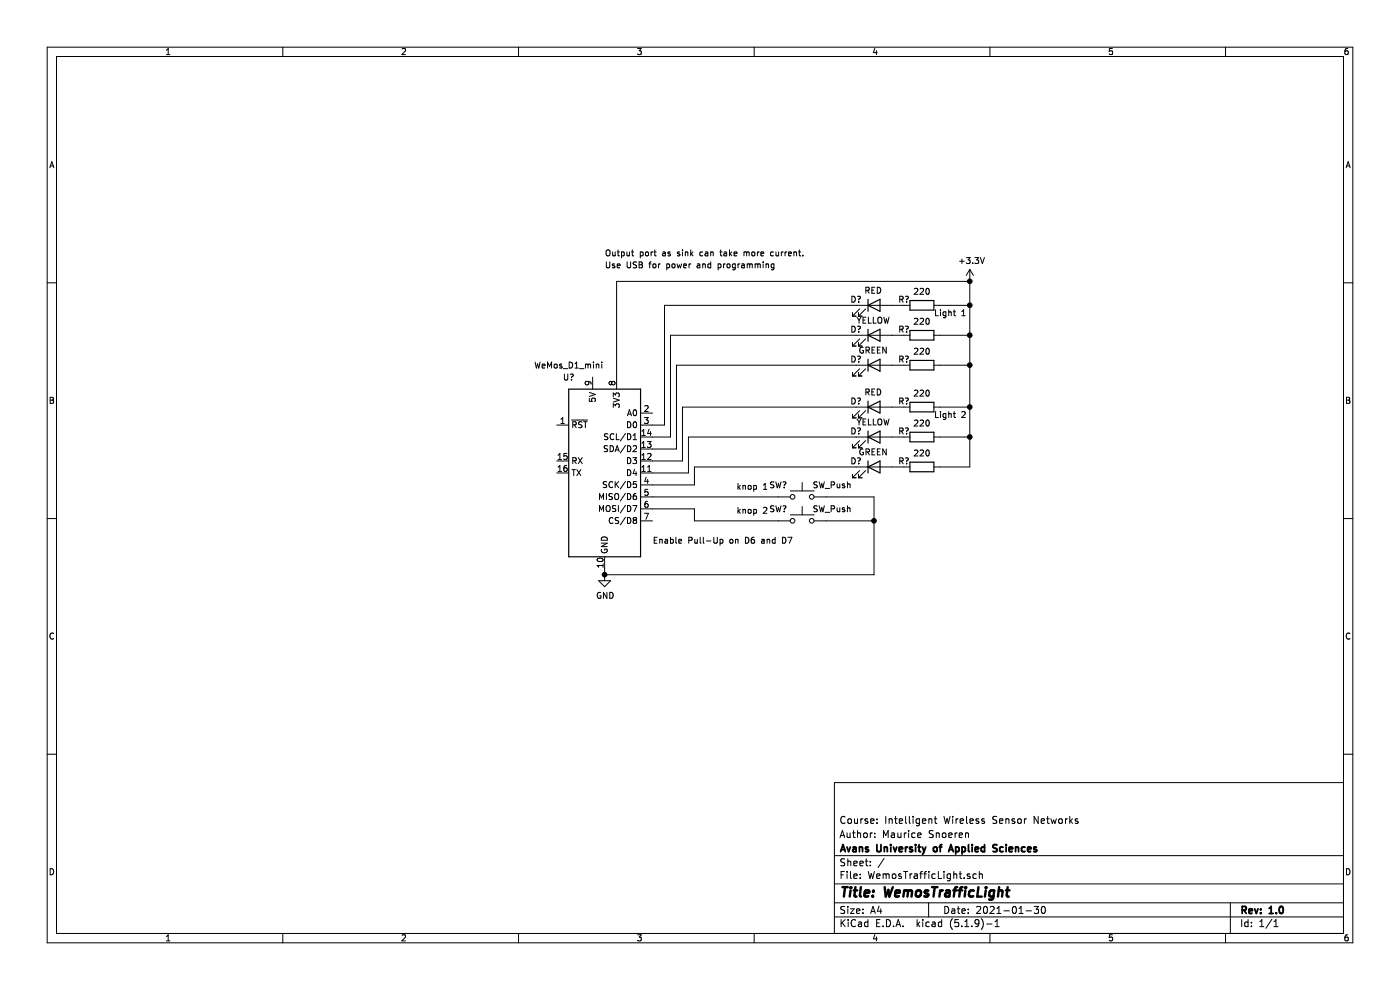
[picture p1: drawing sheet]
EESchema Schematic File Version 4
EELAYER 30 0
EELAYER END
$Descr A4 11693 8268
encoding utf-8
Sheet 1 1
Title "WemosTrafficLight"
Date "2021-01-30"
Rev "1.0"
Comp "Avans University of Applied Sciences"
Comment1 "Author: Maurice Snoeren"
Comment2 "Course: Intelligent Wireless Sensor Networks"
Comment3 ""
Comment4 ""
$EndDescr
$Comp
L MCU_Module:WeMos_D1_mini U?
U 1 1
P 5050 3950
F 0 "U?" H 4750 4750 50  0000 C CNN
F 1 "WeMos_D1_mini" H 4750 4850 50  0000 C CNN
F 2 "Module:WEMOS_D1_mini_light" H 5050 2800 50  0001 C CNN
F 3 "https://wiki.wemos.cc/products:d1:d1_mini#documentation" H 3200 2800 50  0001 C CNN
	1    5050 3950
	1    0    0    -1  
$EndComp
Text Notes 5050 2250 0    50   ~ 0
Use USB for power and programming
$Comp
L Device:LED D?
U 1 1
P 7300 2550
F 0 "D?" H 7150 2600 50  0000 C CNN
F 1 "RED" H 7293 2675 50  0000 C CNN
F 2 "" H 7300 2550 50  0001 C CNN
F 3 "~" H 7300 2550 50  0001 C CNN
	1    7300 2550
	1    0    0    -1  
$EndComp
$Comp
L Device:LED D?
U 1 1
P 7300 2800
F 0 "D?" H 7150 2850 50  0000 C CNN
F 1 "YELLOW" H 7293 2925 50  0000 C CNN
F 2 "" H 7300 2800 50  0001 C CNN
F 3 "~" H 7300 2800 50  0001 C CNN
	1    7300 2800
	1    0    0    -1  
$EndComp
$Comp
L Device:LED D?
U 1 1
P 7300 3050
F 0 "D?" H 7150 3100 50  0000 C CNN
F 1 "GREEN" H 7293 3175 50  0000 C CNN
F 2 "" H 7300 3050 50  0001 C CNN
F 3 "~" H 7300 3050 50  0001 C CNN
	1    7300 3050
	1    0    0    -1  
$EndComp
$Comp
L Device:R R?
U 1 1
P 7700 2550
F 0 "R?" V 7650 2400 50  0000 C CNN
F 1 "220" V 7584 2550 50  0000 C CNN
F 2 "" V 7630 2550 50  0001 C CNN
F 3 "~" H 7700 2550 50  0001 C CNN
	1    7700 2550
	0    1    1    0   
$EndComp
$Comp
L Device:R R?
U 1 1
P 7700 2800
F 0 "R?" V 7650 2650 50  0000 C CNN
F 1 "220" V 7584 2800 50  0000 C CNN
F 2 "" V 7630 2800 50  0001 C CNN
F 3 "~" H 7700 2800 50  0001 C CNN
	1    7700 2800
	0    1    1    0   
$EndComp
$Comp
L Device:R R?
U 1 1
P 7700 3050
F 0 "R?" V 7650 2900 50  0000 C CNN
F 1 "220" V 7584 3050 50  0000 C CNN
F 2 "" V 7630 3050 50  0001 C CNN
F 3 "~" H 7700 3050 50  0001 C CNN
	1    7700 3050
	0    1    1    0   
$EndComp
Wire Wire Line
	7450 2550 7550 2550
Wire Wire Line
	7550 2800 7450 2800
Wire Wire Line
	7450 3050 7550 3050
Wire Wire Line
	8100 3050 7850 3050
Wire Wire Line
	7850 2800 8100 2800
Connection ~ 8100 2800
Wire Wire Line
	8100 2800 8100 3050
Wire Wire Line
	7850 2550 8100 2550
Wire Wire Line
	8100 2550 8100 2800
Text Notes 5050 2150 0    50   ~ 0
Output port as sink can take more current.
$Comp
L power:+3.3V #PWR?
U 1 1
P 8100 2350
F 0 "#PWR?" H 8100 2200 50  0001 C CNN
F 1 "+3.3V" H 8115 2523 50  0000 C CNN
F 2 "" H 8100 2350 50  0001 C CNN
F 3 "" H 8100 2350 50  0001 C CNN
	1    8100 2350
	1    0    0    -1  
$EndComp
$Comp
L power:GND #PWR?
U 1 1
P 5050 4800
F 0 "#PWR?" H 5050 4550 50  0001 C CNN
F 1 "GND" H 5055 4627 50  0000 C CNN
F 2 "" H 5050 4800 50  0001 C CNN
F 3 "" H 5050 4800 50  0001 C CNN
	1    5050 4800
	1    0    0    -1  
$EndComp
Wire Wire Line
	5050 4800 5050 4750
$Comp
L Switch:SW_Push SW?
U 1 1
P 6700 4350
F 0 "SW?" H 6500 4450 50  0000 C CNN
F 1 "SW_Push" H 6950 4450 50  0000 C CNN
F 2 "" H 6700 4550 50  0001 C CNN
F 3 "~" H 6700 4550 50  0001 C CNN
	1    6700 4350
	1    0    0    -1  
$EndComp
Connection ~ 5050 4800
Text Notes 5450 4550 0    50   ~ 0
Enable Pull-Up on D6 and D7
$Comp
L Device:LED D?
U 1 1
P 7300 3400
F 0 "D?" H 7150 3450 50  0000 C CNN
F 1 "RED" H 7293 3525 50  0000 C CNN
F 2 "" H 7300 3400 50  0001 C CNN
F 3 "~" H 7300 3400 50  0001 C CNN
	1    7300 3400
	1    0    0    -1  
$EndComp
$Comp
L Device:LED D?
U 1 1
P 7300 3650
F 0 "D?" H 7150 3700 50  0000 C CNN
F 1 "YELLOW" H 7293 3775 50  0000 C CNN
F 2 "" H 7300 3650 50  0001 C CNN
F 3 "~" H 7300 3650 50  0001 C CNN
	1    7300 3650
	1    0    0    -1  
$EndComp
$Comp
L Device:LED D?
U 1 1
P 7300 3900
F 0 "D?" H 7150 3950 50  0000 C CNN
F 1 "GREEN" H 7293 4025 50  0000 C CNN
F 2 "" H 7300 3900 50  0001 C CNN
F 3 "~" H 7300 3900 50  0001 C CNN
	1    7300 3900
	1    0    0    -1  
$EndComp
$Comp
L Device:R R?
U 1 1
P 7700 3400
F 0 "R?" V 7650 3250 50  0000 C CNN
F 1 "220" V 7584 3400 50  0000 C CNN
F 2 "" V 7630 3400 50  0001 C CNN
F 3 "~" H 7700 3400 50  0001 C CNN
	1    7700 3400
	0    1    1    0   
$EndComp
$Comp
L Device:R R?
U 1 1
P 7700 3650
F 0 "R?" V 7650 3500 50  0000 C CNN
F 1 "220" V 7584 3650 50  0000 C CNN
F 2 "" V 7630 3650 50  0001 C CNN
F 3 "~" H 7700 3650 50  0001 C CNN
	1    7700 3650
	0    1    1    0   
$EndComp
$Comp
L Device:R R?
U 1 1
P 7700 3900
F 0 "R?" V 7650 3750 50  0000 C CNN
F 1 "220" V 7584 3900 50  0000 C CNN
F 2 "" V 7630 3900 50  0001 C CNN
F 3 "~" H 7700 3900 50  0001 C CNN
	1    7700 3900
	0    1    1    0   
$EndComp
Wire Wire Line
	7450 3400 7550 3400
Wire Wire Line
	7550 3650 7450 3650
Wire Wire Line
	7450 3900 7550 3900
Wire Wire Line
	8100 3900 7850 3900
Wire Wire Line
	7850 3650 8100 3650
Connection ~ 8100 3650
Wire Wire Line
	8100 3650 8100 3900
Wire Wire Line
	7850 3400 8100 3400
Wire Wire Line
	8100 3400 8100 3650
Text Notes 7800 2650 0    50   ~ 0
Light 1
Text Notes 7800 3500 0    50   ~ 0
Light 2
Wire Wire Line
	5150 2350 8100 2350
Wire Wire Line
	5150 2350 5150 3150
Wire Wire Line
	8100 2550 8100 2350
Connection ~ 8100 2550
Connection ~ 8100 2350
Wire Wire Line
	8100 3400 8100 3050
Connection ~ 8100 3400
Connection ~ 8100 3050
Wire Wire Line
	7150 2550 5550 2550
Wire Wire Line
	5550 2550 5550 3550
Wire Wire Line
	5550 3550 5450 3550
Wire Wire Line
	5450 3650 5600 3650
Wire Wire Line
	5600 3650 5600 2800
Wire Wire Line
	5600 2800 7150 2800
Wire Wire Line
	7150 3050 5650 3050
Wire Wire Line
	5650 3050 5650 3750
Wire Wire Line
	5650 3750 5450 3750
Wire Wire Line
	5450 3850 5700 3850
Wire Wire Line
	5700 3850 5700 3400
Wire Wire Line
	5700 3400 7150 3400
Wire Wire Line
	5750 3950 5750 3650
Wire Wire Line
	5750 3650 7150 3650
Wire Wire Line
	5450 3950 5750 3950
Wire Wire Line
	5450 4050 5800 4050
Wire Wire Line
	5800 4050 5800 3900
Wire Wire Line
	5800 3900 7150 3900
$Comp
L Switch:SW_Push SW?
U 1 1
P 6700 4150
F 0 "SW?" H 6500 4250 50  0000 C CNN
F 1 "SW_Push" H 6950 4250 50  0000 C CNN
F 2 "" H 6700 4350 50  0001 C CNN
F 3 "~" H 6700 4350 50  0001 C CNN
	1    6700 4150
	1    0    0    -1  
$EndComp
Wire Wire Line
	6900 4150 7300 4150
Wire Wire Line
	7300 4150 7300 4350
Wire Wire Line
	5050 4800 7300 4800
Wire Wire Line
	6900 4350 7300 4350
Connection ~ 7300 4350
Wire Wire Line
	7300 4350 7300 4800
Wire Wire Line
	6500 4150 5450 4150
Wire Wire Line
	5450 4250 5800 4250
Wire Wire Line
	5800 4250 5800 4350
Wire Wire Line
	5800 4350 6500 4350
Text Notes 6150 4100 0    50   ~ 0
knop 1
Text Notes 6150 4300 0    50   ~ 0
knop 2
$EndSCHEMATC
